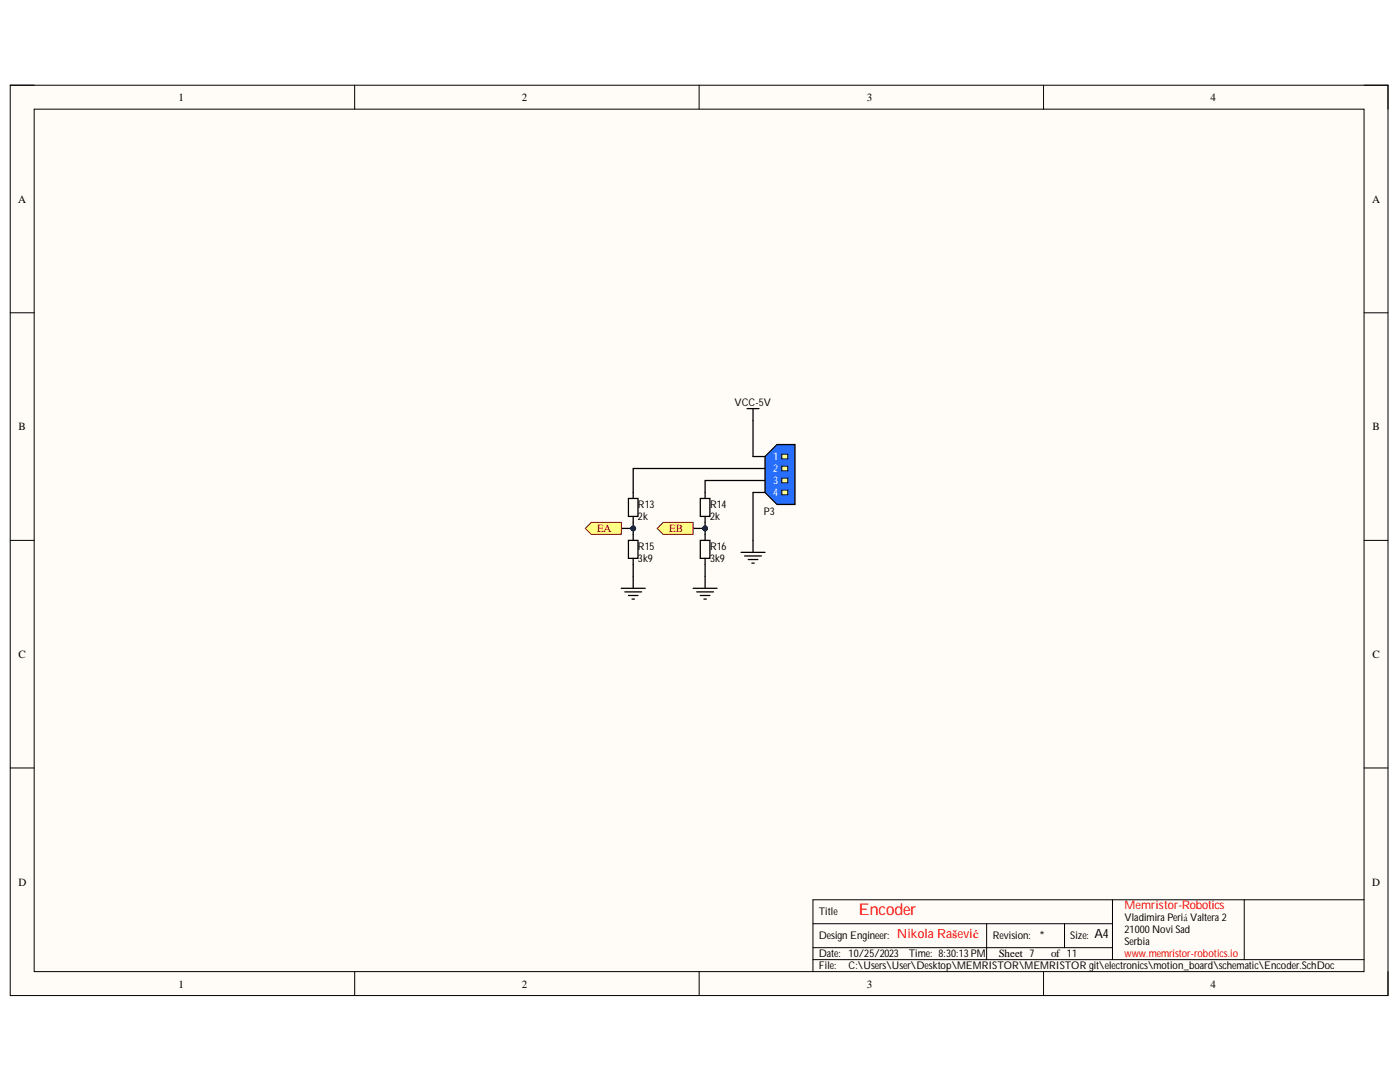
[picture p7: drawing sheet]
<svg xmlns="http://www.w3.org/2000/svg" width="279mm" height="216mm" viewBox="0 0 279 216" stroke-linecap="round" stroke-linejoin="round" font-family="sans-serif">
<path d="M2 17h275v181.7h-275z" fill-rule="evenodd" fill="#fffcf8"/>
<path d="M2 17h275v181.7h-275z" fill="none" stroke="#000" stroke-width=".2"/>
<path d="M6.8 21.8h265.4v172.1h-265.4z" fill-rule="evenodd" fill="#fffcf8"/>
<g fill="none" stroke="#000" stroke-width=".2">
<path d="M2 17h4.8M70.8 17v4.8M139.5 17v4.8M208.3 17v4.8M272.2 17h4.8v4.8M6.8 21.8h265.4v172.1h-265.4zM2 62.4h4.8M272.2 62.4h4.8M2 107.8h4.8M272.2 107.8h4.8M2 153.2h4.8M272.2 153.2h4.8"/>
<path d="M222 179.5v12M248.3 179.5v12M272.2 179.5h-110v14.4M70.8 193.9v4.8M139.5 193.9v4.8M162.2 184.3h59.8M162.2 191.5h110M162.2 189.1h59.8M196.9 184.3v7.2M208.3 193.9v4.8M212.4 184.3v4.8M277 193.9v4.8"/>
</g>
<path d="M152.7 91.1l2.4-2.4h3.6v12h-3.6l-2.4-2.4z" fill-rule="evenodd" fill="#286efc"/>
<path d="M152.7 91.1l2.4-2.4h3.6v12h-3.6l-2.4-2.4z" fill="none" stroke="#000" stroke-width=".25"/>
<path d="M156 90.6h1.2v1h-1.2z" fill-rule="evenodd" fill="#ffffb0"/>
<path d="M156 90.6h1.2v1h-1.2z" fill="none" stroke="#000" stroke-width=".2"/>
<path d="M156 93h1.2v1h-1.2z" fill-rule="evenodd" fill="#ffffb0"/>
<path d="M156 93h1.2v1h-1.2z" fill="none" stroke="#000" stroke-width=".2"/>
<path d="M156 95.4h1.2v1h-1.2z" fill-rule="evenodd" fill="#ffffb0"/>
<path d="M156 95.4h1.2v1h-1.2z" fill="none" stroke="#000" stroke-width=".2"/>
<path d="M150.3 91.1h2.4M150.3 93.5h2.4M150.3 95.9h2.4M150.3 98.3h2.4" fill="none" stroke="#000" stroke-width=".25"/>
<path d="M156 97.8h1.2v.9h-1.2z" fill-rule="evenodd" fill="#ffffb0"/>
<path d="M156 97.8h1.2v.9h-1.2z" fill="none" stroke="#000" stroke-width=".2"/>
<g fill="none" stroke="#000" stroke-width=".25">
<path d="M125.4 99.5h1.9v3.5h-1.9zM139.8 99.5h1.9v3.5h-1.9zM149.1 81.5h2.4M150.3 95.9h-9.6v3.6M150.3 93.5h-23.9v6M150.3 81.5v9.6M150.3 98.3v11.9M124 117.4h4.8M124.7 118.1h3.3M125.4 107.8h1.9v3.6h-1.9zM125.4 118.8h1.9M126.1 119.5h.5"/>
<path d="M126.4 103v4.8M126.4 111.4v1.2M126.4 115v2.4M138.3 117.4h4.8M139 118.1h3.4M139.8 107.8h1.9v3.6h-1.9zM139.8 118.8h1.9M140.5 119.5h.5M140.7 103v1.2M140.7 106.6v1.2M140.7 111.4v1.2M140.7 115v2.4"/>
<path d="M147.9 110.2h4.8M148.6 110.9h3.4M149.3 111.6h1.9M150 112.4h.5"/>
</g>
<circle cx="126.4" cy="105.4" r=".48" fill="#000080"/>
<circle cx="126.4" cy="105.4" r=".48" fill="none" stroke="#000080" stroke-width=".2"/>
<path d="M126.4 112.6v2.4M140.7 104.2v2.4M140.7 112.6v2.4" fill="none" stroke="#000" stroke-width=".25"/>
<circle cx="140.7" cy="105.4" r=".48" fill="#000080"/>
<circle cx="140.7" cy="105.4" r=".48" fill="none" stroke="#000080" stroke-width=".2"/>
<path d="M124 105.4h2.4" fill="none" stroke="#000" stroke-width=".25"/>
<circle cx="126.4" cy="105.4" r=".48" fill="#000080"/>
<circle cx="126.4" cy="105.4" r=".48" fill="none" stroke="#000080" stroke-width=".2"/>
<path d="M138.3 105.4h2.4" fill="none" stroke="#000" stroke-width=".25"/>
<circle cx="140.7" cy="105.4" r=".48" fill="#000080"/>
<circle cx="140.7" cy="105.4" r=".48" fill="none" stroke="#000080" stroke-width=".2"/>
<path d="M118 104.2h6v2.4h-6l-1.2-1.2z" fill-rule="evenodd" fill="#ffff80"/>
<path d="M118 104.2h6v2.4h-6l-1.2-1.2z" fill="none" stroke="#800000" stroke-width=".2"/>
<path d="M132.3 104.2h6v2.4h-6l-1.1-1.2z" fill-rule="evenodd" fill="#ffff80"/>
<path d="M132.3 104.2h6v2.4h-6l-1.1-1.2z" fill="none" stroke="#800000" stroke-width=".2"/>
<text font-size="3.2" fill="#f00" x="171.3" y="182.6">Encoder</text>
<text font-size="2.5" fill="#f00" x="179" y="187.2">Nikola Rašević</text>
<g font-size="2.5">
<text x="207.4" y="187.5">*</text>
<text x="218.4" y="187.2">A4</text>
</g>
<text font-size="2.4" fill="#f00" x="224.4" y="181.3">Memristor-Robotics</text>
<g font-size="2.2">
<text x="35.6" y="20.1">1</text>
<text x="104.1" y="20.1">2</text>
<text x="173" y="20.1">3</text>
<text x="241.6" y="20.1">4</text>
<text x="3.6" y="40.4">A</text>
<text x="273.8" y="40.4">A</text>
<text x="3.7" y="85.8">B</text>
<text x="273.9" y="85.8">B</text>
<text x="3.7" y="131.3">C</text>
<text x="273.9" y="131.3">C</text>
<text x="3.7" y="176.8">D</text>
<text x="273.8" y="176.8">D</text>
<text x="199.3" y="191">Sheet 7</text>
<text x="209.8" y="191">of 11</text>
<text x="35.6" y="197">1</text>
<text x="104.1" y="197">2</text>
<text x="173" y="197">3</text>
<text x="241.6" y="197">4</text>
</g>
<g font-size="2.2" fill="#800000">
<text x="119.2" y="106.2">EA</text>
<text x="133.6" y="106.2">EB</text>
</g>
<g font-size="2.1">
<text x="146.6" y="81">VCC-5V</text>
<text x="127.3" y="101.3">R13</text>
<text x="141.7" y="101.3">R14</text>
<text x="127.3" y="103.7">2k</text>
<text x="141.7" y="103.7">2k</text>
<text x="152.4" y="102.8">P3</text>
<text x="127.3" y="109.7">R15</text>
<text x="127.3" y="112.1">3k9</text>
<text x="141.7" y="109.7">R16</text>
<text x="141.7" y="112.1">3k9</text>
<text x="163.4" y="182.6">Title</text>
<text x="224.4" y="183.8">VladimiraPeriá Valtera2</text>
<text x="163.4" y="191">Date:</text>
<text x="163.4" y="187.4">Design Engineer:</text>
<text x="169.4" y="191">10/25/2023</text>
<text x="181.4" y="191">Time: 8:30:13PM</text>
<text x="198.1" y="187.4">Revision:</text>
<text x="213.6" y="187.4">Size:</text>
<text x="224.4" y="186.1">21000Novi Sad</text>
<text x="224.4" y="188.6">Serbia</text>
<text x="163.4" y="193.3">File:</text>
<text x="169.4" y="193.3">C:\Users\User\Desktop\MEMRISTOR\MEMRISTOR git\electronics\motion_board\schematic\Encoder.SchDoc</text>
</g>
<g font-size="2.1" fill="#fff">
<text x="154.3" y="91.8">1</text>
<text x="154.3" y="94.1">2</text>
<text x="154.3" y="96.6">3</text>
<text x="154.3" y="98.9">4</text>
</g>
<text font-size="2.1" fill="#f00" x="224.4" y="191">www.memristor-robotics.io</text>
</svg>
